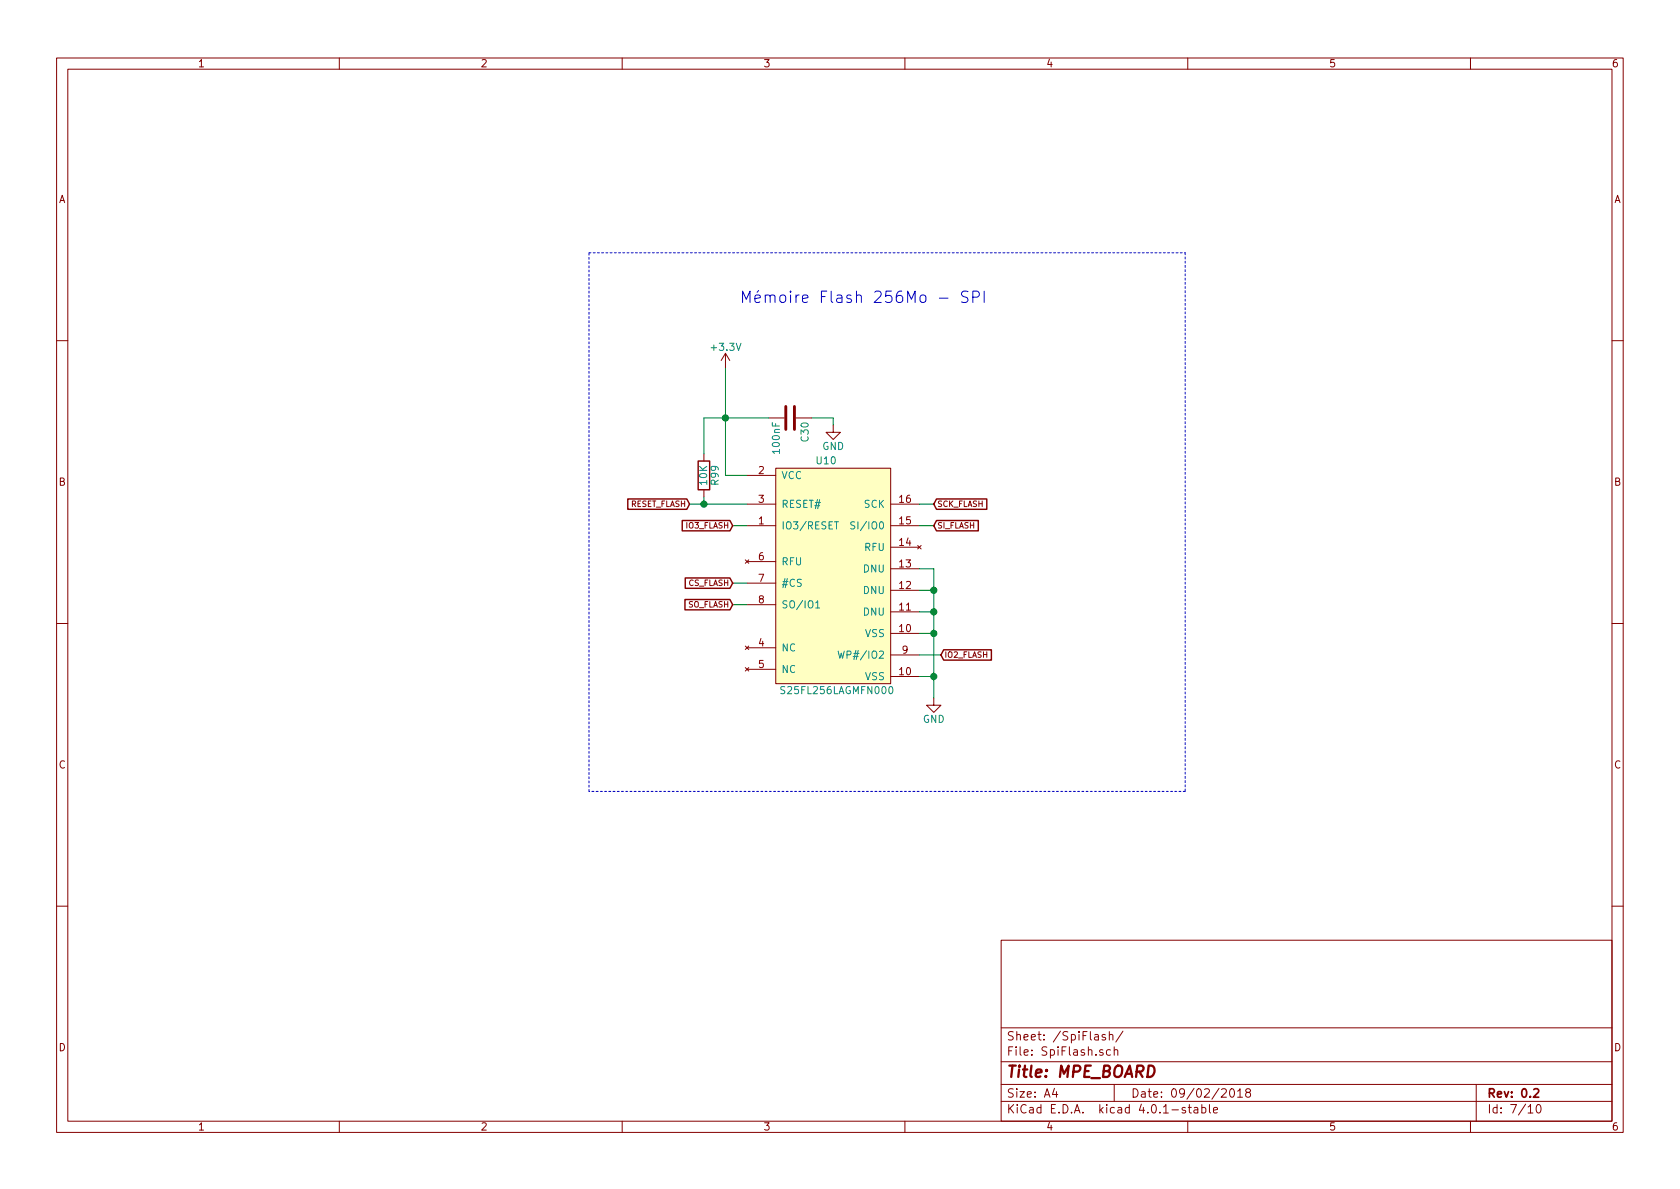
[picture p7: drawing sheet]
<svg xmlns="http://www.w3.org/2000/svg" width="297mm" height="210mm" viewBox="0 0 297 210" stroke-linecap="round" stroke-linejoin="round" font-family="sans-serif">
<g fill="none" stroke="#840000" stroke-width=".18">
<path d="M10 10.3h277v189.9h-277zM12 12.2h273v186.1h-273zM60 10.3v1.9M110 10.3v1.9M160 10.3v1.9M210 10.3v1.9M260 10.3v1.9M10 60.2h2M128.3 62.5l-.8 1.2M128.3 62.5v2.5M128.3 62.5l.7 1.2M135.9 73.9h2.8"/>
<path d="M140.7 73.9h2.8M147.3 75.2v1.2h1.3l-1.3 1.3-1.3-1.3h1.3M285 60.2h2M124.5 80.3v1.2M124.5 86.6v1.3M131.8 99l.6 .6M132.1 93h5.1M132.1 84.1h5.1M132.1 89.1h5.1M132.1 99.3h5.1M132.4 99l-.6 .6M137.2 82.8h20.3v38.1h-20.3z"/>
<path d="M157.5 93h5.1M157.5 89.1h5.1M157.5 96.8h5.1M162.3 96.5l.6 .6M162.9 96.5l-.6 .6M10 110.3h2M131.8 114.2l.6 .7M131.8 118.1l.6 .6M132.1 114.5h5.1M132.1 118.4h5.1M132.1 103.1h5.1M132.1 106.9h5.1"/>
<path d="M132.4 114.2l-.6 .7M132.4 118.1l-.6 .6M157.5 115.8h5.1M157.5 119.6h5.1M157.5 112h5.1M157.5 108.2h5.1M157.5 104.4h5.1M157.5 100.6h5.1M285 110.3h2M165.1 123.4v1.3h1.3l-1.3 1.3-1.3-1.3h1.3M10 160.2h2M177 166.3h108v32h-108z"/>
<path d="M285 160.2h2M60 198.3v1.9M110 198.3v1.9M160 198.3v1.9M177 194.8h108M177 191.8h108M177 187.8h108M177 181.8h108M186.4 192.5l-.3 1h.9M186.8 193v1M195 185.7a.37 .37 0 0 0-.6 .1l.1 .2 .5 .2 .1 .1-.3 .3-.4-.1M195.4 183a.37 .37 0 0 0-.6 .1l.1 .3 .5 .1 .1 .1-.2 .3-.5-.1"/>
<path d="M196.1 183.1l.2-.2 .4 .1 .1 .9M196.1 182.4v1.5M196.3 185.7l-.4-.1-.3 .3 .1 .6 .2 .1 .4-.1M197 185.7l.2-.1 .4 .1v.9M197 185.1v1.5M197 191.8v3M198.6 182.3l-1.3 2M209.6 195.9a.37 .37 0 0 0-.6 .1l.1 .3 .5 .1 .1 .1-.3 .3-.4-.1M210 198.3v1.9M210.1 195.8h.5M210.3 195.3v1.3l.3 .2M211.2 195.9h.5l.1 .9"/>
<path d="M211.8 196.2l-.5 .1-.2 .2 .2 .3 .5-.1M212.5 195.9l.4-.1 .3 .3-.1 .6h-.6M212.5 195.3v1.5M213.8 195.3v1.3l.2 .2M214.6 196.3l.7-.1-.1-.3-.4-.1-.2 .2v.7h.6M216 192.7l.2-.2h.4l.2 .5-.9 1h.9M217.6 192.7l.2-.2a.81 .81 0 0 1 .5 .6 .81 .81 0 0 1-.2 .8l-.2 .1a.79 .79 0 0 1-.3-1.3zM218.8 193l.5-.5v1.5M218.8 194h.9M220.5 193.2l-.3-.3 .1-.2 .2-.2 .5 .1 .1 .2-.1 .2-.6 .2a.48 .48 0 0 0-.1 .7l.2 .1 .5-.1a.48 .48 0 0 0-.2-.7M260 198.3v1.9M261 191.8v6.5"/>
<path d="M270.2 195.8l.4-.5v1.5M270.2 196.8h.8M271.8 195.5l.2-.2a.81 .81 0 0 1 .5 .6 .81 .81 0 0 1-.2 .8l-.2 .1a.79 .79 0 0 1-.3-1.3z"/>
</g>
<path d="M271.2 192.7l.2-.2h.4l.3 .5-1 1h1" fill="none" stroke="#840000" stroke-width=".3"/>
<path d="M166.1 52.7h1.5M171.1 51.6l-.2-.1-.7 .1a.48 .48 0 0 0-.2 .5 .48 .48 0 0 0 .4 .3l.6 .2a.49 .49 0 0 1 .1 .5 .49 .49 0 0 1-.3 .4l-.8-.1M172 52.5h.8a.55 .55 0 0 0 .4-.5 .55 .55 0 0 0-.4-.5h-.8v2M174 51.5v2" fill="none" stroke="#0000c2" stroke-width=".18"/>
<path d="M137.2 82.8h20.3v38.1h-20.3z" fill="#ffffc2" stroke="#ffffc2" stroke-width=".18"/>
<path d="M147.5 92.3h.8M151.1 92.3l-.6 .1v.4l.5 .2 .1 .3-.2 .2h-.5M144.2 106.6l.4-.4v1.3M144.2 107.5h.7M148.2 115.1l.3 1.3 .2-.9 .3 .9 .3-1.3M138.8 121.5l-.5-.1-.3 .2 .2 .3 .5 .3v.3l-.2 .2-.5-.1M157.3 121.5l.1-.1a.67 .67 0 0 1 .5 .6 .67 .67 0 0 1-.5 .7l-.1-.2-.2-.3z" fill="none" stroke="#008484" stroke-width=".18"/>
<g fill="none" stroke="#008400" stroke-width=".18">
<path d="M128.3 65v19.1h3.8M135.9 73.9h-11.4v6.4M143.5 73.9h3.8v1.3M121.9 89.1h10.2M124.5 87.9v1.2M129.5 93h2.6M162.6 89.1h2.5M162.6 93h2.5M129.5 103.1h2.6M129.5 106.9h2.6M162.6 119.6h2.5M162.6 100.6h2.5v22.8"/>
<path d="M162.6 112h2.5M162.6 108.2h2.5M162.6 104.4h2.5M162.6 115.8h3.8"/>
</g>
<g fill="#008400" stroke="#008400" stroke-width=".25">
<circle cx="165.1" cy="119.6" r=".51"/>
<circle cx="128.3" cy="73.9" r=".51"/>
<circle cx="165.1" cy="112" r=".51"/>
<circle cx="165.1" cy="108.2" r=".51"/>
<circle cx="165.1" cy="104.4" r=".51"/>
<circle cx="124.5" cy="89.1" r=".51"/>
</g>
<path d="M138.9 71.9v4M140.5 71.9v4" fill="none" stroke="#840000" stroke-width=".51"/>
<path d="M111 88.2h10.4l.5 .9-.5 1h-10.4zM120.6 92h8.5l.4 1-.4 .9h-8.5zM123.4 81.5h2.1v5.1h-2.1zM165.6 88.2h8.9v1.9h-8.9l-.5-1zM165.6 92h7.4v1.9h-7.4l-.5-.9zM121.1 106h8l.4 .9-.4 .9h-8zM121.2 102.2h7.9l.4 .9-.4 .9h-7.9zM166.9 114.9h8.4v1.8h-8.4l-.5-.9z" fill="none" stroke="#840000" stroke-width=".25"/>
<path d="M104.1 44.7h105.4M209.5 44.7v95.2M104.1 139.9v-95.2M209.5 139.9h-105.4" fill="none" stroke="#0000c2" stroke-width=".18" stroke-dasharray=".3 .4"/>
<text font-size="2.8" fill="#0000c2" x="130.8" y="53.6">Mémoire Flash 256Mo - SPI</text>
<text font-size="2.8" fill="#840000" x="178" y="190.5">Title: MPE_BOARD</text>
<g font-size="2.1" fill="#840000">
<text x="178" y="184">Sheet: /SpiFlash/</text>
<text x="178" y="186.7">File: SpiFlash.sch</text>
<text x="178" y="196.9">KiCad E.D.A. kicad 4.0.1-stable</text>
<text x="178" y="194.1">Size: A4</text>
<text x="200" y="194.1">Date: 09/02/2018</text>
<text x="263" y="194.1">Rev: 0.2</text>
<text x="263" y="196.9">Id: 7/10</text>
</g>
<g font-size="1.8" fill="#840000">
<text x="35" y="11.9">1</text>
<text x="85" y="11.9">2</text>
<text x="135" y="11.9">3</text>
<text x="185" y="11.9">4</text>
<text x="235" y="11.9">5</text>
<text x="285" y="11.9">6</text>
<text x="10.4" y="35.9">A</text>
<text x="285.4" y="35.9">A</text>
<text x="134.1" y="83.8">2</text>
<text x="10.4" y="85.9">B</text>
<text x="134.1" y="88.9">3</text>
<text x="159.1" y="88.9">16</text>
<text x="285.4" y="85.9">B</text>
<text x="134.1" y="92.7">1</text>
<text x="159.1" y="92.7">15</text>
<text x="134.1" y="99.1">6</text>
<text x="159.1" y="100.3">13</text>
<text x="159.1" y="96.5">14</text>
<text x="134.1" y="102.9">7</text>
<text x="134.1" y="106.7">8</text>
<text x="159.1" y="107.9">11</text>
<text x="159.1" y="104.1">12</text>
<text x="159.1" y="111.8">10</text>
<text x="134.1" y="114.3">4</text>
<text x="134.1" y="118.1">5</text>
<text x="159.1" y="119.4">10</text>
<text x="159.5" y="115.6">9</text>
<text x="10.4" y="135.9">C</text>
<text x="285.4" y="135.9">C</text>
<text x="10.4" y="185.9">D</text>
<text x="285.4" y="185.9">D</text>
<text x="35" y="199.9">1</text>
<text x="85" y="199.9">2</text>
<text x="135" y="199.9">3</text>
<text x="185" y="199.9">4</text>
<text x="235" y="199.9">5</text>
<text x="285" y="199.9">6</text>
</g>
<g font-size="1.8" fill="#008484">
<text x="125.9" y="62">+3.3V</text>
<text x="137.9" y="80" transform="rotate(-90 137.9 80)">100nF</text>
<text x="143" y="78" transform="rotate(-90 143 78)">C30</text>
<text x="144.4" y="82.1">U10</text>
<text x="145.4" y="79.5">GND</text>
<text x="125" y="85.7" transform="rotate(-90 125 85.7)">10K</text>
<text x="127.1" y="85.7" transform="rotate(-90 127.1 85.7)">R99</text>
<text x="138.2" y="84.7">VCC</text>
<text x="138.2" y="89.8">RESET#</text>
<text x="152.7" y="89.8">SCK</text>
<text x="138.2" y="93.6">IO3/RESET</text>
<text x="151.5" y="93.6">SI/IO0</text>
<text x="138.2" y="99.9">RFU</text>
<text x="152.6" y="101.2">DNU</text>
<text x="152.8" y="97.4">RFU</text>
<text x="138.2" y="103.8">#CS</text>
<text x="138.2" y="107.6">SO/IO1</text>
<text x="152.6" y="105">DNU</text>
<text x="152.6" y="108.8">DNU</text>
<text x="152.9" y="112.6">VSS</text>
<text x="138.2" y="115.2">NC</text>
<text x="138.2" y="119">NC</text>
<text x="149.3" y="116.5">WP#/IO2</text>
<text x="138.6" y="122.7">S25FL256LAGMFN000</text>
<text x="152.9" y="120.3">VSS</text>
<text x="163.1" y="127.8">GND</text>
</g>
<g font-size="1.4" fill="#840000">
<text x="111.3" y="89.6">RESET_FLASH</text>
<text x="165.7" y="89.6">SCK_FLASH</text>
<text x="121.3" y="93.4">IO3_FLASH</text>
<text x="165.7" y="93.4">SI_FLASH</text>
<text x="121.5" y="107.4">SO_FLASH</text>
<text x="121.6" y="103.6">CS_FLASH</text>
<text x="167" y="116.3">IO2_FLASH</text>
</g>
</svg>
